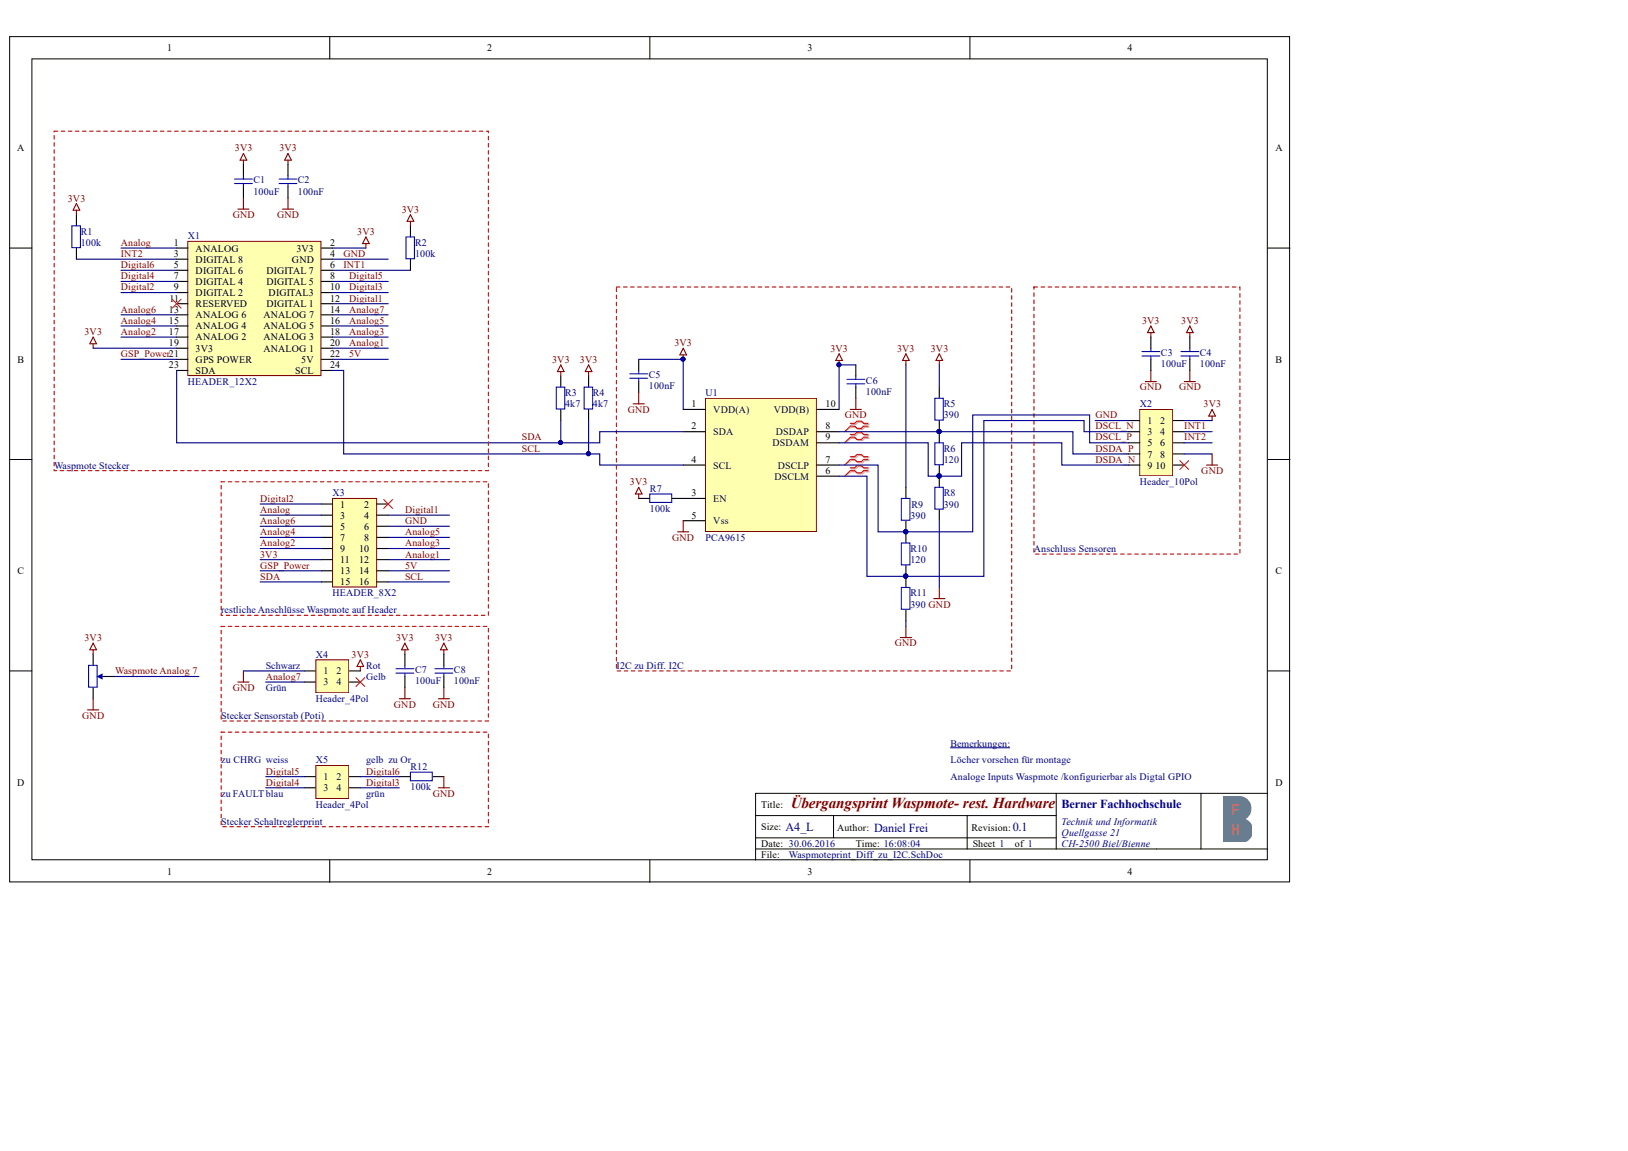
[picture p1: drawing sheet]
# Altium project Waspmoteprint_Diff_zu_I2C.PrjPcb
1 sheet, 27 parts. Net scope: global (net labels, ports and power ports of the same name join across sheets).
Board file: Waspmoteprint_Diff_zu_I2C.PcbDoc

## Sheet Waspmoteprint_Diff_zu_I2C.SchDoc: Übergangsprint Waspmote- rest. Hardware
size A4; Organization: Berner Fachhochschule; Address1: Technik und Informatik; Address2: Quellgasse 21; Address3: CH-2500 Biel/Bienne; Address4: Switzerland; Revision: 0.1; SheetNumber: 1; SheetTotal: 1; Date: 11.05.2016; Author: Daniel Frei; DrawnBy: Daniel Frei

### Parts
?  (no value)  [BOURNS3296W]
C1  100uF  [CAPC3225[1210]X120]
C2  100nF  [CAPC1005[0402]X50]
C3  100uF  [CAPC3225[1210]X120]
C4  100nF  [CAPC1005[0402]X50]
C5  100nF  [CAPC1005[0402]X50]
C6  100nF  [CAPC1005[0402]X50]
C7  100uF  [CAPC3225[1210]X120]
C8  100nF  [CAPC1005[0402]X50]
R1  100k  [RESC1005[0402]X35]
R2  100k  [RESC1005[0402]X35]
R3  4k7  [RESC1005[0402]X35]
R4  4k7  [RESC1005[0402]X35]
R5  390  [RESC1005[0402]X35]
R6  120  [RESC1005[0402]X35]
R7  100k  [RESC1005[0402]X35]
R8  390  [RESC1005[0402]X35]
R9  390  [RESC1005[0402]X35]
R10  120  [RESC1005[0402]X35]
R11  390  [RESC1005[0402]X35]
R12  100k  [RESC1005[0402]X35]
U1  PCA9615  [TSSOP10]
X1  HEADER_12X2  [HDR2X12_V_M]
X2  Header_10Pol  [Header_2mm_10Pol]
X3  HEADER_8X2  [HDR2X8_V_M]
X4  Header_4Pol  [Header_2mm_4Pol]
X5  Header_4Pol  [Header_2mm_4Pol]

### Blocks framed on the sheet
Waspmote Stecker: C1 C2 R1 R2 X1
I2C zu Diff. I2C: C5 C6 R5-R11 U1
Anschluss Sensoren: C3 C4 X2
restliche Anschlüsse Waspmote auf Header: X3

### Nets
3V3: ?.3(CW) C1.2 C2.2 C3.2 C4.2 C5.2 C6.2 C7.2 C8.2 R1.2 R2.2 R3.2 R4.2 R5.2 R7.1 R9.2 U1.1(VDD(A)) U1.10(VDD(B)) X1.2(3V3) X1.19(3V3) X2.2 X3.11 X4.2
GND: ?.1(CCW) C1.1 C2.1 C3.1 C4.1 C5.1 C6.1 C7.1 C8.1 R8.1 R11.1 R12.1 U1.5(Vss) X1.4(GND) X2.1 X2.8 X3.6 X4.1
5V: X1.22(5V) X3.14
Analog: X1.1(ANALOG) X3.3
Analog1: X1.20(ANALOG_1) X3.12
Analog2: X1.17(ANALOG_2) X3.9
Analog3: X1.18(ANALOG_3) X3.10
Analog4: X1.15(ANALOG_4) X3.7
Analog5: X1.16(ANALOG_5) X3.8
Analog6: X1.13(ANALOG_6) X3.5
Analog7: X1.14(ANALOG_7) X4.3
Digital1: X1.12(DIGITAL_1) X3.4
Digital2: X1.9(DIGITAL_2) X3.1
Digital3: X1.10(DIGITAL3) X5.4
Digital4: X1.7(DIGITAL_4) X5.3
Digital5: X1.8(DIGITAL_5) X5.1
Digital6: R12.2 X1.5(DIGITAL_6) X5.2
DSCL_N: R10.1 R11.2 U1.6(DSCLM) X2.3
DSCL_P: R9.1 R10.2 U1.7(DSCLP) X2.5
DSDA_N: R6.1 R8.2 U1.9(DSDAM) X2.9
DSDA_P: R5.1 R6.2 U1.8(DSDAP) X2.7
GSP_Power: X1.21(GPS_POWER) X3.13
INT1: R2.1 X1.6(DIGITAL_7) X2.4
INT2: R1.1 X1.3(DIGITAL_8) X2.6
SCL: R4.1 U1.4(SCL) X1.24(SCL) X3.16
SDA: R3.1 U1.2(SDA) X1.23(SDA) X3.15
Waspmote Analog 7: ?.2(Wiper)
NetR7_2: R7.2 U1.3(EN)

Not connected (* = marked no-connect by the designer): X1 11(RESERVED)*; X2 10*; X3 2*; X4 4*

### Layout directives
differential pair: DSCL_N, DSCL_P, DSDA_N, DSDA_P

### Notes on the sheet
- (near X4) Schwarz
- Rot
- Gelb
- (near X4) Stecker Sensorstab (Poti)
- (near X4) Grün
- zu CHRG
- zu FAULT
- (near X5) blau
- (near X5) weiss
- grün
- gelb
- (near R12) zu Or
- Analoge Inputs Waspmote /konfigurierbar als Digtal GPIO
- Löcher vorsehen für montage
- Bemerkungen:
- (near X5) Stecker Schaltreglerprint
